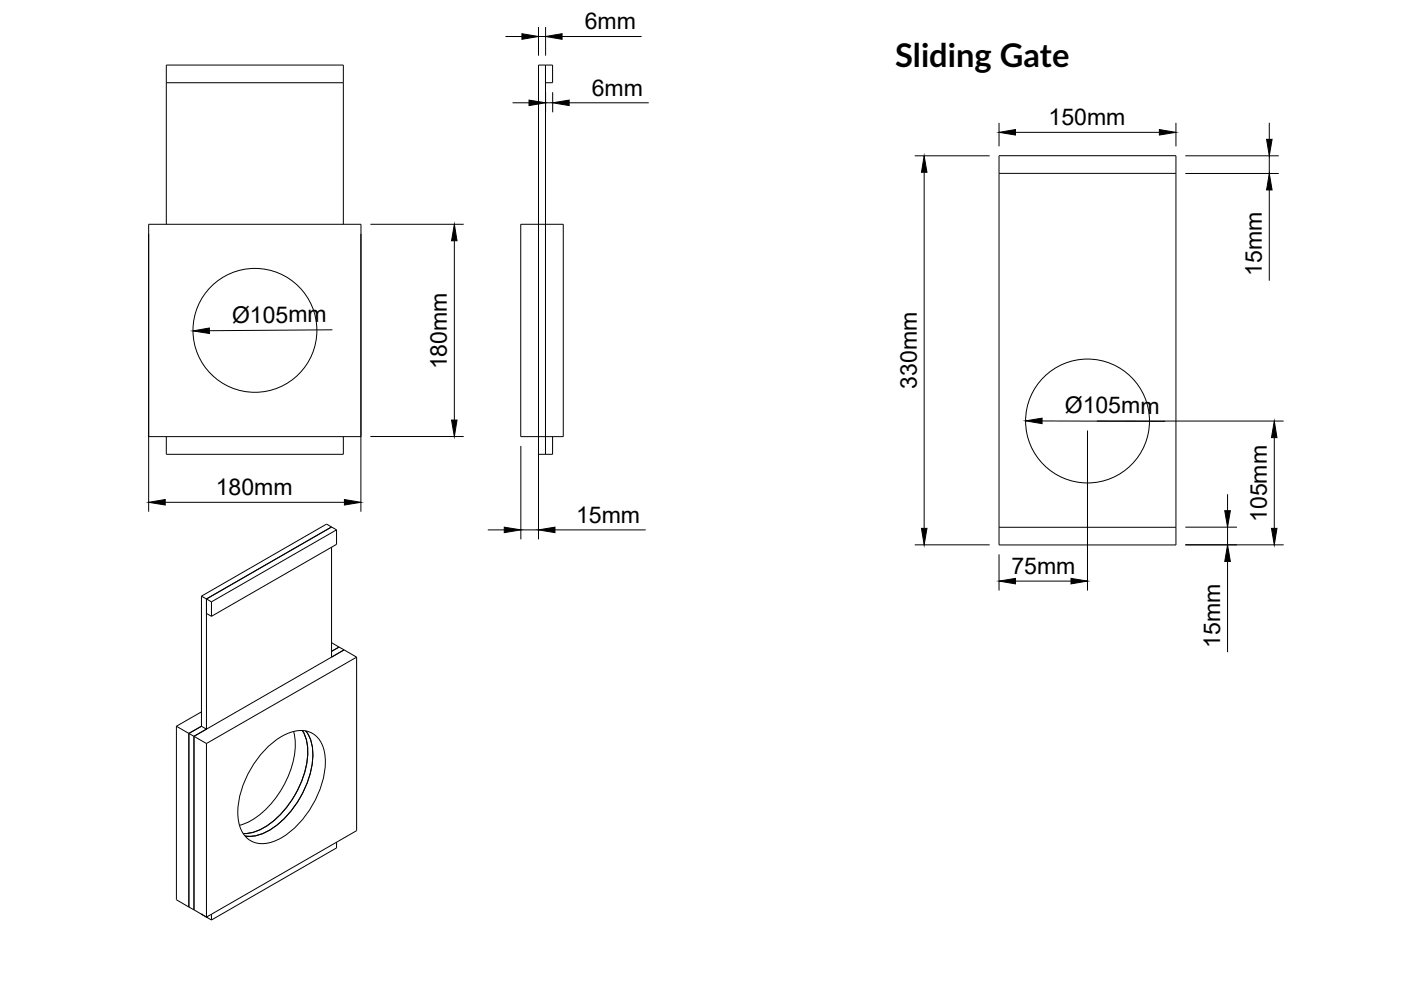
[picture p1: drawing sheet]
<svg xmlns="http://www.w3.org/2000/svg" width="297mm" height="210mm" viewBox="0 0 297 210" stroke-linecap="round" stroke-linejoin="round" font-family="sans-serif">
<!-- layer: Visible -->
<g fill="none" stroke="#000" stroke-width=".21">
<path d="M35.3 17.5h37.5M115.7 17.5h1.5v-3.7h-3v82.5h3v-3.7M115.7 13.8v82.5M211.8 33h37.5v82.5h-37.5zM211.8 36.8h37.5M31.5 47.6h45v45h-45zM35.3 47.6v-33.8h37.5v33.8M110.4 47.6h9v45h-9zM35.3 92.6v3.7h37.5v-3.7M70.3 116v23.3l2.7-1.5M70.3 111.7l-26.5 15.3M71.4 112.3v3.1l-26.6 15.3"/>
<path d="M71.4 112.3l-2.2-1.2-26.5 15.3M71.4 112.3l-26.6 15.3M211.8 111.8h37.5M42.7 126.4v27.6M42.7 126.4l1.1 .6M43.8 127v27.6l-1.1-.6M43.8 127l1 .6M43.8 130.1l1 .6M44.8 127.6v3.1M70.3 136.3l1.6 .9M71.9 137.2l-1.6 .9M71.9 137.2l1.1 .6"/>
<path d="M73 137.8l2.6 1.5M73 137.8l-31.9 18.3M75.6 139.3v36.8l-31.8 18.4M75.6 139.3l-31.8 18.3M37.4 154l2.6 1.5M37.4 154v36.8l2.6 1.5M40 155.5v36.8M40 155.5l1.1 .6M41.1 156.1l2.7 1.5M41.1 156.1v36.8M42.7 154l-2.7 1.5M42.7 150.9l-5.3 3.1"/>
<path d="M43.8 157.6v36.9M56.6 158.6a11.3 11.3 0 0 1 7.5-3.7 5.2 5.2 0 0 1 4.8 5.3 20.1 20.1 0 0 1-7.1 15.9 9.3 9.3 0 0 1-7.4 2.7 5.3 5.3 0 0 1-3.9-5.3 20 20 0 0 1 6.1-14.9zM62.2 155.1a16.1 16.1 0 0 1-2.3 11.9 16.6 16.6 0 0 1-9.1 8M64.1 154.9a10.9 10.9 0 0 1 .6 8.5 20.3 20.3 0 0 1-9.3 12.4 7.7 7.7 0 0 1-3.9 .9M64.8 155a10 10 0 0 1 1.1 8.7 20 20 0 0 1-10 12.9 6.9 6.9 0 0 1-3.9 .6M71.4 178.6v1.2l-26.6 15.3M40 192.3l1.1 .6M41.1 192.9l2.7 1.6M42.7 193.8h.1M42.7 193.8l2.1 1.3M43.8 194.5h.1M44.8 193.8v1.3"/>
<circle cx="54" cy="70" r="13.1"/>
<circle cx="230.6" cy="89.3" r="13.1"/>
</g>
<!-- layer: Dimensions -->
<g fill="none" stroke="#000" stroke-width=".21">
<path d="M107.2 7.7h3.5M114.2 5.7v6.1M114.2 7.7h1.5M115.7 5.7v6.1M115.7 19.6v4.2M117.2 19.6v4.2M119.2 7.7h16.8M108.7 21.8h3.5M115.7 21.8h1.5M120.7 21.8h16.8M194 33h15.8M195.9 36.5v75.5"/>
<path d="M211.8 26v5M215.3 28.1h30.5M249.3 26v5M251.3 33h19.8M251.3 36.8h19.8M269.1 26v3.5M269.1 33v3.8M31.5 49.6v58.9M76.5 49.6v58.9M78.5 47.6h19.8M96.3 51v38.1M269.1 40.3v19.2"/>
<path d="M70.5 69.9l-26.1 .2M78.5 92.6h19.8M110.4 94.5v19.9M114.2 94.5v19.9M220.9 89.3h26.1M230.6 91.3v33.9M232.6 89.3h39.6M270.2 92.8v19.2M35 106.5h38M103.4 112.3h3.5M110.4 112.3h3.8M117.7 112.3h19.2"/>
<path d="M194 115.5h15.8M211.8 117.5v7.7M251.3 115.5h20.9M251.3 111.8h11M260.3 104.8v3.5M260.3 111.8v3.7M260.3 119v19.3M215.3 123.2h11.8"/>
</g>
<g fill="#000" stroke="#000" stroke-width=".21">
<path d="M110.7 7.1l3.5 .6-3.5 .6zM115.7 7.7l3.5-.6v1.2zM112.2 21.2l3.5 .6-3.5 .6zM117.2 21.8l3.5-.6v1.2zM195.9 33l.6 3.5h-1.1zM211.8 28.1l3.5-.6v1.1zM245.8 27.5l3.5 .6-3.5 .5zM268.5 29.5h1.2l-.6 3.5zM96.3 47.6l.6 3.4h-1.2zM269.1 36.8l.6 3.5h-1.2zM40.9 70.2l3.5-.7v1.2zM95.7 89.1h1.2l-.6 3.5z"/>
<path d="M217.4 89.2l3.5-.5v1.1zM270.2 89.3l.5 3.5h-1.1zM31.5 106.5l3.5-.6v1.2zM73 105.9l3.5 .6-3.5 .6zM106.9 111.8l3.5 .5-3.5 .6zM114.2 112.3l3.5-.5v1.1zM195.4 112h1.1l-.6 3.5zM259.7 108.3h1.2l-.6 3.5zM260.3 115.5l.6 3.5h-1.2zM269.6 112h1.1l-.5 3.5zM211.8 123.2l3.5-.6v1.2zM227.1 122.6l3.5 .6-3.5 .6z"/>
</g>
<text font-size="6.9" x="189.8" y="14.3">Sliding Gate</text>
<g font-size="4.9">
<text x="124" y="6.2">6mm</text>
<text x="125.5" y="20.2">6mm</text>
<text x="222.3" y="26.5">150mm</text>
<text x="267.5" y="58.5" transform="rotate(-90 267.5 58.5)">15mm</text>
<text x="49.2" y="68.4">Ø105mm</text>
<text x="94.8" y="78.3" transform="rotate(-90 94.8 78.3)">180mm</text>
<text x="194.4" y="82.4" transform="rotate(-90 194.4 82.4)">330mm</text>
<text x="225.7" y="87.6">Ø105mm</text>
<text x="45.8" y="104.9">180mm</text>
<text x="122.1" y="110.8">15mm</text>
<text x="268.6" y="110.7" transform="rotate(-90 268.6 110.7)">105mm</text>
<text x="214.4" y="121.7">75mm</text>
<text x="258.7" y="137.3" transform="rotate(-90 258.7 137.3)">15mm</text>
</g>
</svg>
